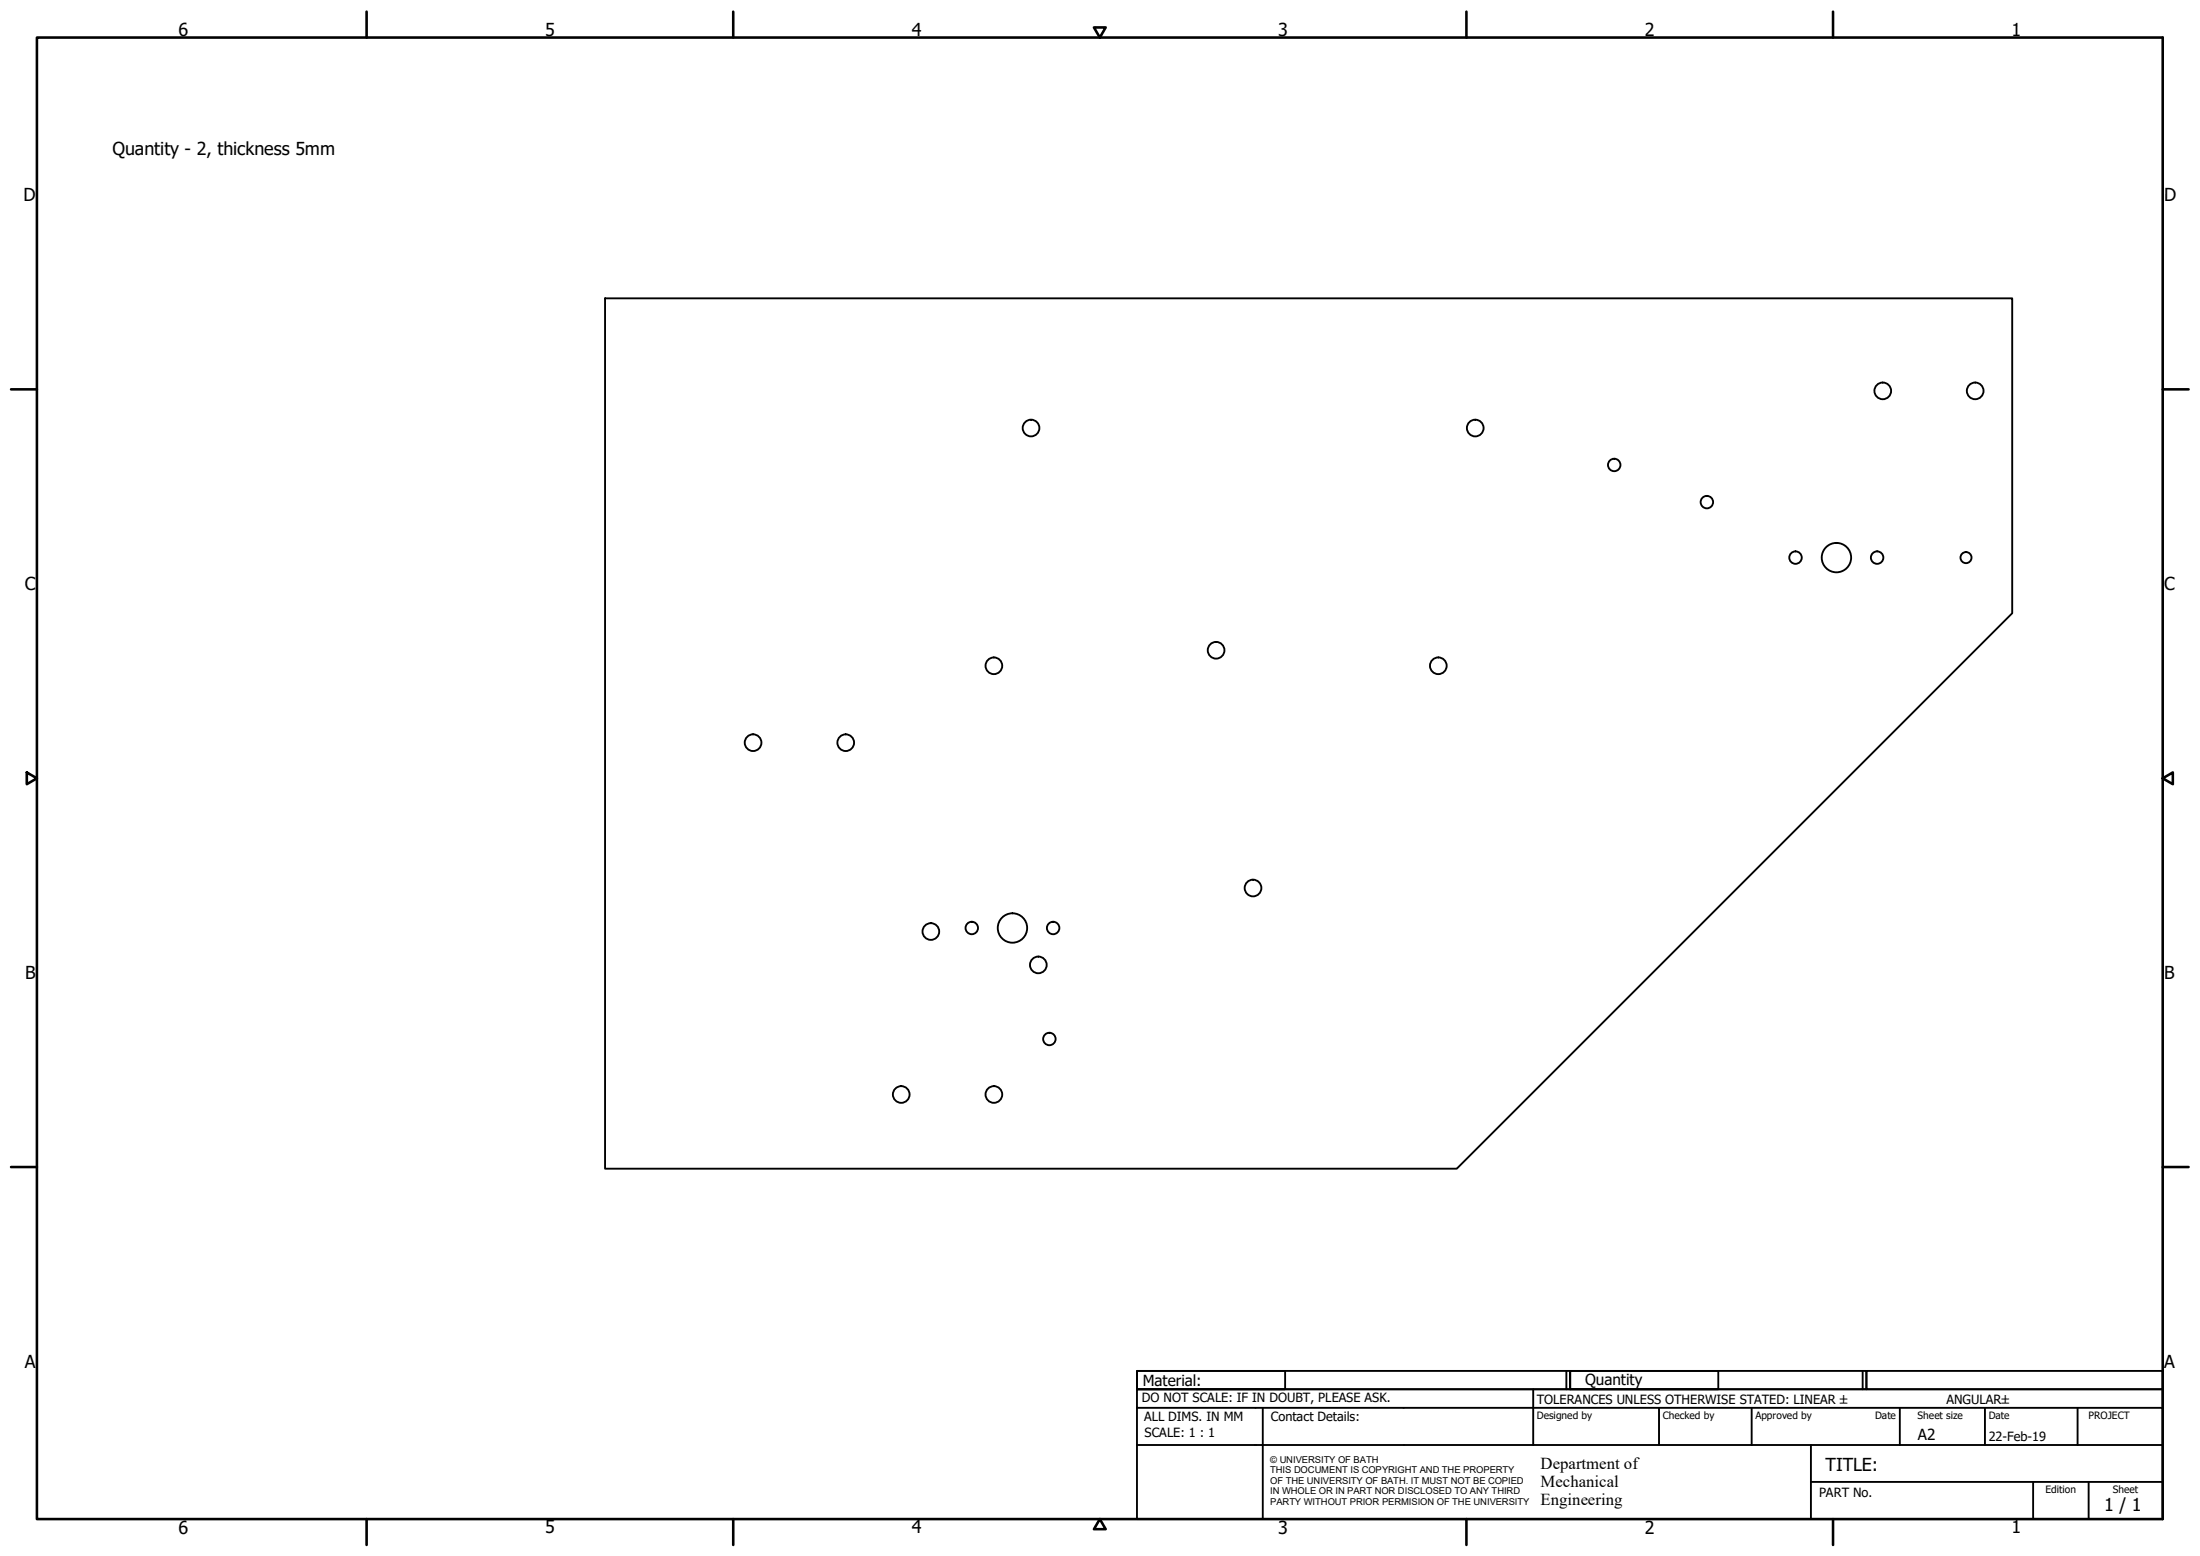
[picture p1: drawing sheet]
<svg xmlns="http://www.w3.org/2000/svg" width="594mm" height="420mm" viewBox="0 0 594 420" stroke-linecap="round" stroke-linejoin="round" font-family="sans-serif">
<!-- layer: Visible (ISO) -->
<g fill="none" stroke="#000" stroke-width=".51">
<path d="M163.4 80.6h380v85l-150 150h-230z"/>
<circle cx="278.4" cy="115.6" r="2.25"/>
<circle cx="398.4" cy="115.6" r="2.25"/>
<circle cx="508.4" cy="105.5" r="2.25"/>
<circle cx="533.4" cy="105.5" r="2.25"/>
<circle cx="435.9" cy="125.6" r="1.68"/>
<circle cx="460.9" cy="135.6" r="1.68"/>
<circle cx="484.9" cy="150.6" r="1.68"/>
<circle cx="495.9" cy="150.6" r="4"/>
<circle cx="506.9" cy="150.6" r="1.68"/>
<circle cx="530.9" cy="150.6" r="1.49"/>
<circle cx="268.4" cy="179.8" r="2.25"/>
<circle cx="328.4" cy="175.6" r="2.25"/>
<circle cx="388.4" cy="179.8" r="2.25"/>
<circle cx="203.4" cy="200.5" r="2.25"/>
<circle cx="228.4" cy="200.5" r="2.25"/>
<circle cx="338.4" cy="239.8" r="2.25"/>
<circle cx="251.4" cy="251.5" r="2.25"/>
<circle cx="262.4" cy="250.6" r="1.68"/>
<circle cx="273.4" cy="250.6" r="4"/>
<circle cx="284.4" cy="250.6" r="1.68"/>
<circle cx="280.4" cy="260.6" r="2.25"/>
<circle cx="243.4" cy="295.5" r="2.25"/>
<circle cx="268.4" cy="295.5" r="2.25"/>
<circle cx="283.4" cy="280.6" r="1.68"/>
</g>
<!-- layer: Border (ISO) -->
<g fill="none" stroke="#000" stroke-width=".7">
<path d="M10 10.1h574v400.1h-574zM99 3.2v6.9M198 3.2v6.9M295.4 7.4h3.2l-1.6 2.7zM396 3.2v6.9M495 3.2v6.9M3 105.1h7M584 105.1h7M7.2 208.6l2.8 1.6-2.8 1.6zM584 210.2l2.7-1.6v3.2zM3 315.1h7M584 315.1h7"/>
<path d="M99 410.2v7M198 410.2v7M297 410.2l1.6 2.7h-3.2zM396 410.2v7M495 410.2v7"/>
</g>
<!-- layer: Title (ISO) -->
<g fill="none" stroke="#000" stroke-width=".51">
<path d="M307 370.2h40v4.9h-40zM307 370.2h117v4.9h-117zM414 375.1v15.1M423 370.2v4.9M424 370.2h40v4.9h-40zM424 370.2h80v4.9h-80zM503 370.2v4.9M504 370.2h80v4.9h-80zM307 380.2v-5.1h277v5.1M307 380.2h277v30h-277zM307 390.2h277M341 380.2v30"/>
<path d="M448 380.2v10M473 380.2v10M489 390.2v20M513 380.2v10M536 380.2v10M561 380.2v10M489 400.2h95M549 400.2v10M564 400.2v10"/>
</g>
<g font-size="4.8">
<text x="48.2" y="9.8">6</text>
<text x="147.2" y="9.8">5</text>
<text x="246.2" y="9.8">4</text>
<text x="345.2" y="9.8">3</text>
<text x="444.2" y="9.8">2</text>
<text x="543.2" y="9.8">1</text>
<text x="30.4" y="42">Quantity - 2, thickness 5mm</text>
<text x="6.3" y="54.4">D</text>
<text x="584.4" y="54.4">D</text>
<text x="6.7" y="159.4">C</text>
<text x="584.4" y="159.4">C</text>
<text x="6.8" y="264.4">B</text>
<text x="584.4" y="264.4">B</text>
<text x="6.7" y="369.4">A</text>
<text x="584.4" y="369.4">A</text>
<text x="493" y="397.3">TITLE:</text>
<text x="568.2" y="408.1">1 / 1</text>
<text x="48.2" y="414.1">6</text>
<text x="147.2" y="414.1">5</text>
<text x="246.2" y="414.1">4</text>
<text x="345.2" y="414.1">3</text>
<text x="444.2" y="414.1">2</text>
<text x="543.2" y="414.1">1</text>
</g>
<g font-size="4.5">
<text x="416" y="396.8">Department of</text>
<text x="416" y="401.6">Mechanical</text>
<text x="416" y="406.3">Engineering</text>
</g>
<g font-size="4.1">
<text x="308.6" y="374.2">Material:</text>
<text x="428.1" y="373.9">Quantity</text>
<text x="517.9" y="388.7">A2</text>
</g>
<g font-size="3.4">
<text x="308.4" y="378.7">DO NOT SCALE: IF IN DOUBT, PLEASE ASK.</text>
<text x="308.9" y="383.7">ALL DIMS. IN MM</text>
<text x="343.2" y="383.8">Contact Details:</text>
<text x="415" y="379.1">TOLERANCES UNLESS OTHERWISE STATED: LINEAR ±</text>
<text x="525.6" y="379.1">ANGULAR±</text>
<text x="309.1" y="387.9">SCALE: 1 : 1</text>
<text x="537" y="389.1">22-Feb-19</text>
<text x="491.2" y="404.3">PART No.</text>
</g>
<g font-size="2.7">
<text x="415" y="383.3">Designed by</text>
<text x="449" y="383.3">Checked by</text>
<text x="474" y="383.3">Approved by</text>
<text x="506.3" y="383.1">Date</text>
<text x="517.8" y="383.3">Sheet size</text>
<text x="537" y="383.1">Date</text>
<text x="564" y="383.2">PROJECT</text>
<text x="552.4" y="403.3">Edition</text>
<text x="570.5" y="403.3">Sheet</text>
</g>
<g font-size="2.5">
<text x="343" y="395">© UNIVERSITY OF BATH</text>
<text x="343" y="397.8">THIS DOCUMENT IS COPYRIGHT AND THE PROPERTY</text>
<text x="343" y="400.7">OF THE UNIVERSITY OF BATH. IT MUST NOT BE COPIED</text>
<text x="343" y="403.5">IN WHOLE OR IN PART NOR DISCLOSED TO ANY THIRD</text>
<text x="343" y="406.3">PARTY WITHOUT PRIOR PERMISION OF THE UNIVERSITY</text>
</g>
</svg>
